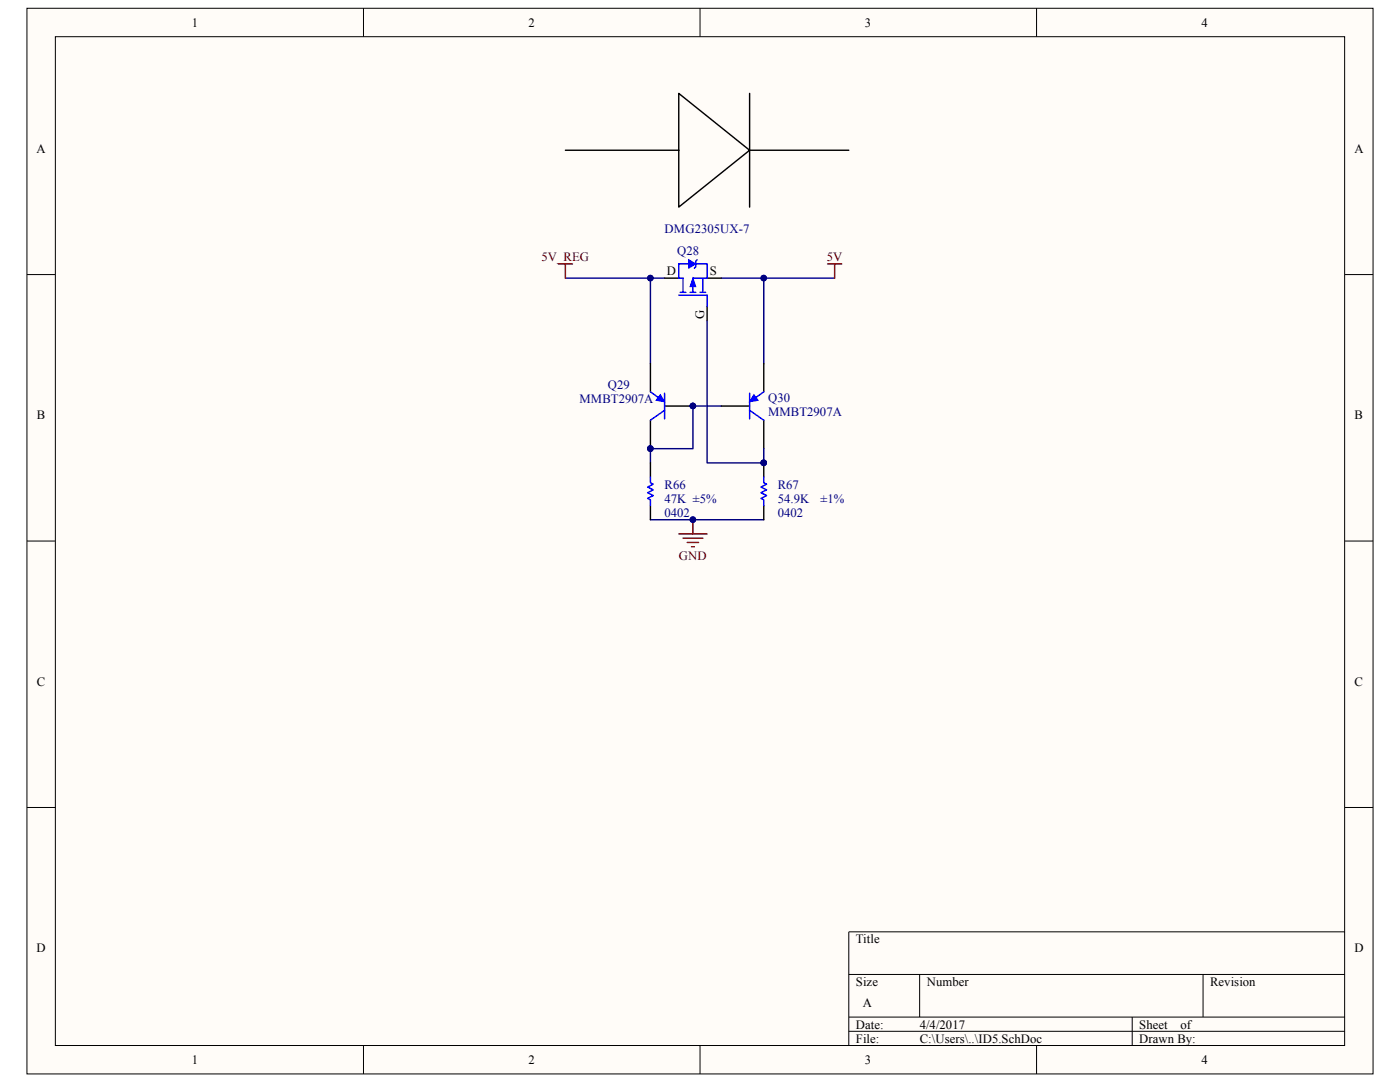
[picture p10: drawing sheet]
<svg xmlns="http://www.w3.org/2000/svg" width="279mm" height="216mm" viewBox="0 0 279 216" stroke-linecap="round" stroke-linejoin="round" font-family="sans-serif">
<path d="M5.4 1.7h268.6v212.6h-268.6z" fill="#fffcf8"/>
<path d="M5.4 1.7h268.6v212.6h-268.6z" fill="none" stroke="#000" stroke-width=".2"/>
<path d="M11.1 7.4h257.3v201.2h-257.3z" fill="#fffcf8"/>
<g fill="none" stroke="#000" stroke-width=".2">
<path d="M11 7.3h257.4v201.3h-257.4zM72.5 1.6v5.7M139.7 1.6v5.7M206.9 1.6v5.7M5.4 54.8h5.6M268.4 54.8h5.6M5.4 108h5.6M268.4 108h5.6M5.4 161.1h5.6M268.4 161.1h5.6M169.4 194.4h99M183.5 194.4v8.5"/>
<path d="M240.1 194.4v8.5M268.4 185.9h-99v22.7M72.5 208.6v5.7M139.7 208.6v5.7M169.4 202.9h99M169.4 205.8h99M206.9 208.6v5.7M226 202.9v5.7"/>
</g>
<path d="M112.8 55.5h17M132.6 55.5h-2.8v17M143.9 55.5h8.5v17M152.4 55.5h14.2M143.9 81h-5.6v8.5h-8.5v2.9M129.8 103.7h22.6" fill="none" stroke="#000080" stroke-width=".28"/>
<g fill="#000080" stroke="#000080" stroke-width=".2">
<circle cx="129.8" cy="55.5" r=".55"/>
<circle cx="152.4" cy="55.5" r=".55"/>
<circle cx="138.3" cy="103.7" r=".55"/>
<circle cx="138.3" cy="81" r=".55"/>
<circle cx="129.8" cy="89.5" r=".55"/>
</g>
<path d="M132.6 55.5h2.9M141.1 55.5h2.8M141.1 61.2v2.8" fill="none" stroke="#000" stroke-width=".28"/>
<path d="M135.5 58.9h5.6v2.3M135.7 58.3h1.2M136.3 55.5v2.8M137.4 52.7h-1.9v2.8M137.7 58.3h1.2M138.9 52.7h2.2v2.8h-2.8v2.8M139.7 58.3h1.1M140.3 55.5v2.8" fill="none" stroke="#00f" stroke-width=".28"/>
<path d="M137.4 51.8l1.5 .9-1.5 .8z" fill="#00f"/>
<path d="M137.4 51.8l1.5 .9-1.5 .8z" fill="none" stroke="#00f" stroke-width=".2"/>
<path d="M135.5 55.5h.8M139.1 51.8l-.2 .3v1.1l-.3 .3" fill="none" stroke="#00f" stroke-width=".28"/>
<path d="M138.3 55.5l.6 1.7h-1.2z" fill="#00f"/>
<path d="M138.3 55.5l.6 1.7h-1.2z" fill="none" stroke="#00f" stroke-width=".2"/>
<path d="M152.4 72.5v5.7M143.9 81h5.7M152.4 83.9v5.6" fill="none" stroke="#000" stroke-width=".28"/>
<path d="M149.6 78.5v5.1M152.4 78.2l-1.9 1.4M149.6 81.9l2.8 2" fill="none" stroke="#00f" stroke-width=".28"/>
<path d="M150.5 78.8l.8 1.1-1.7 .3z" fill="#00f"/>
<path d="M150.5 78.8l.8 1.1-1.7 .3z" fill="none" stroke="#00f" stroke-width=".2"/>
<path d="M129.8 72.5v5.7M129.8 83.9v5.6M132.6 81h5.7" fill="none" stroke="#000" stroke-width=".28"/>
<g fill="#000080" stroke="#000080" stroke-width=".2">
<circle cx="129.8" cy="89.5" r=".55"/>
<circle cx="138.3" cy="81" r=".55"/>
</g>
<path d="M129.8 78.2l2 1.4M132.6 78.5v5.1M132.6 81.9l-2.8 2" fill="none" stroke="#00f" stroke-width=".28"/>
<path d="M131.8 78.8l.8 1.4-1.7-.3z" fill="#00f"/>
<path d="M131.8 78.8l.8 1.4-1.7-.3z" fill="none" stroke="#00f" stroke-width=".2"/>
<g fill="#000080" stroke="#000080" stroke-width=".2">
<circle cx="129.8" cy="89.5" r=".55"/>
<circle cx="138.3" cy="81" r=".55"/>
<circle cx="152.4" cy="92.3" r=".55"/>
<circle cx="138.3" cy="103.7" r=".55"/>
</g>
<path d="M141.1 64v28.4h11.3v-2.9" fill="none" stroke="#000080" stroke-width=".28"/>
<path d="M111.4 52.7h2.9M112.8 52.7v2.8M165.2 52.7h2.8M166.6 52.7v2.8M135.5 106.5h5.6M136.3 107.4h4M137.2 108.2h2.2M138 109.1h.6M138.3 103.7v2.8" fill="none" stroke="#800000" stroke-width=".28"/>
<path d="M149.6 18.6v22.7M112.8 30h22.7v11.3l14.1-11.3-14.1-11.4v11.4M149.6 30h19.8M129.8 92.4v2.8M152.4 92.4v2.8M129.8 100.9v2.8M152.4 100.9v2.8" fill="none" stroke="#000" stroke-width=".28"/>
<path d="M129.8 95.2v1.1l.6 .3-1.2 .6 1.2 .6-1.2 .5 1.2 .6-1.2 .6 .6 .2v1.2M152.4 95.2v1.1l.6 .3-1.1 .6 1.1 .6-1.1 .5 1.1 .6-1.1 .6 .5 .2v1.2" fill="none" stroke="#00f" stroke-width=".28"/>
<g font-size="2.5">
<text x="38.3" y="5.3">1</text>
<text x="105.5" y="5.3">2</text>
<text x="172.6" y="5.3">3</text>
<text x="239.8" y="5.3">4</text>
<text x="7.3" y="30.5">A</text>
<text x="270.3" y="30.5">A</text>
<text x="133" y="54.9">D</text>
<text x="141.7" y="54.9">S</text>
<text x="140.5" y="63.6" transform="rotate(-90 140.5 63.6)">G</text>
<text x="7.4" y="83.6">B</text>
<text x="270.3" y="83.6">B</text>
<text x="7.4" y="136.8">C</text>
<text x="270.3" y="136.8">C</text>
<text x="7.3" y="190">D</text>
<text x="170.8" y="188.2">Title</text>
<text x="270.3" y="190">D</text>
<text x="170.8" y="196.7">Size</text>
<text x="184.9" y="196.7">Number</text>
<text x="241.5" y="196.7">Revision</text>
<text x="172.2" y="201">A</text>
<text x="170.8" y="205.2">Date:</text>
<text x="170.8" y="208.1">File:</text>
<text x="183.5" y="205.2">4/4/2017</text>
<text x="183.5" y="208.1">C:\Users\..\ID5.SchDoc</text>
<text x="227.4" y="205.2">Sheet</text>
<text x="227.4" y="208.1">Drawn By:</text>
<text x="235.6" y="205.2">of</text>
<text x="38.3" y="212.3">1</text>
<text x="105.5" y="212.3">2</text>
<text x="172.6" y="212.3">3</text>
<text x="239.8" y="212.3">4</text>
</g>
<g font-size="2.5" fill="#000080">
<text x="132.6" y="46.4">DMG2305UX-7</text>
<text x="135.2" y="51">Q28</text>
<text x="121.3" y="77.6">Q29</text>
<text x="115.6" y="80.5">MMBT2907A</text>
<text x="153.3" y="80.2">Q30</text>
<text x="153.3" y="83">MMBT2907A</text>
<text x="132.6" y="97.5">R66</text>
<text x="132.6" y="100.3">47K ±5%</text>
<text x="155.2" y="97.5">R67</text>
<text x="155.2" y="100.3">54.9K</text>
<text x="163.7" y="100.3">±1%</text>
<text x="132.6" y="103.2">0402</text>
<text x="155.2" y="103.2">0402</text>
</g>
<g font-size="2.5" fill="#800000">
<text x="108.1" y="52.1">5V_REG</text>
<text x="165" y="52.1">5V</text>
<text x="135.5" y="111.7">GND</text>
</g>
</svg>
